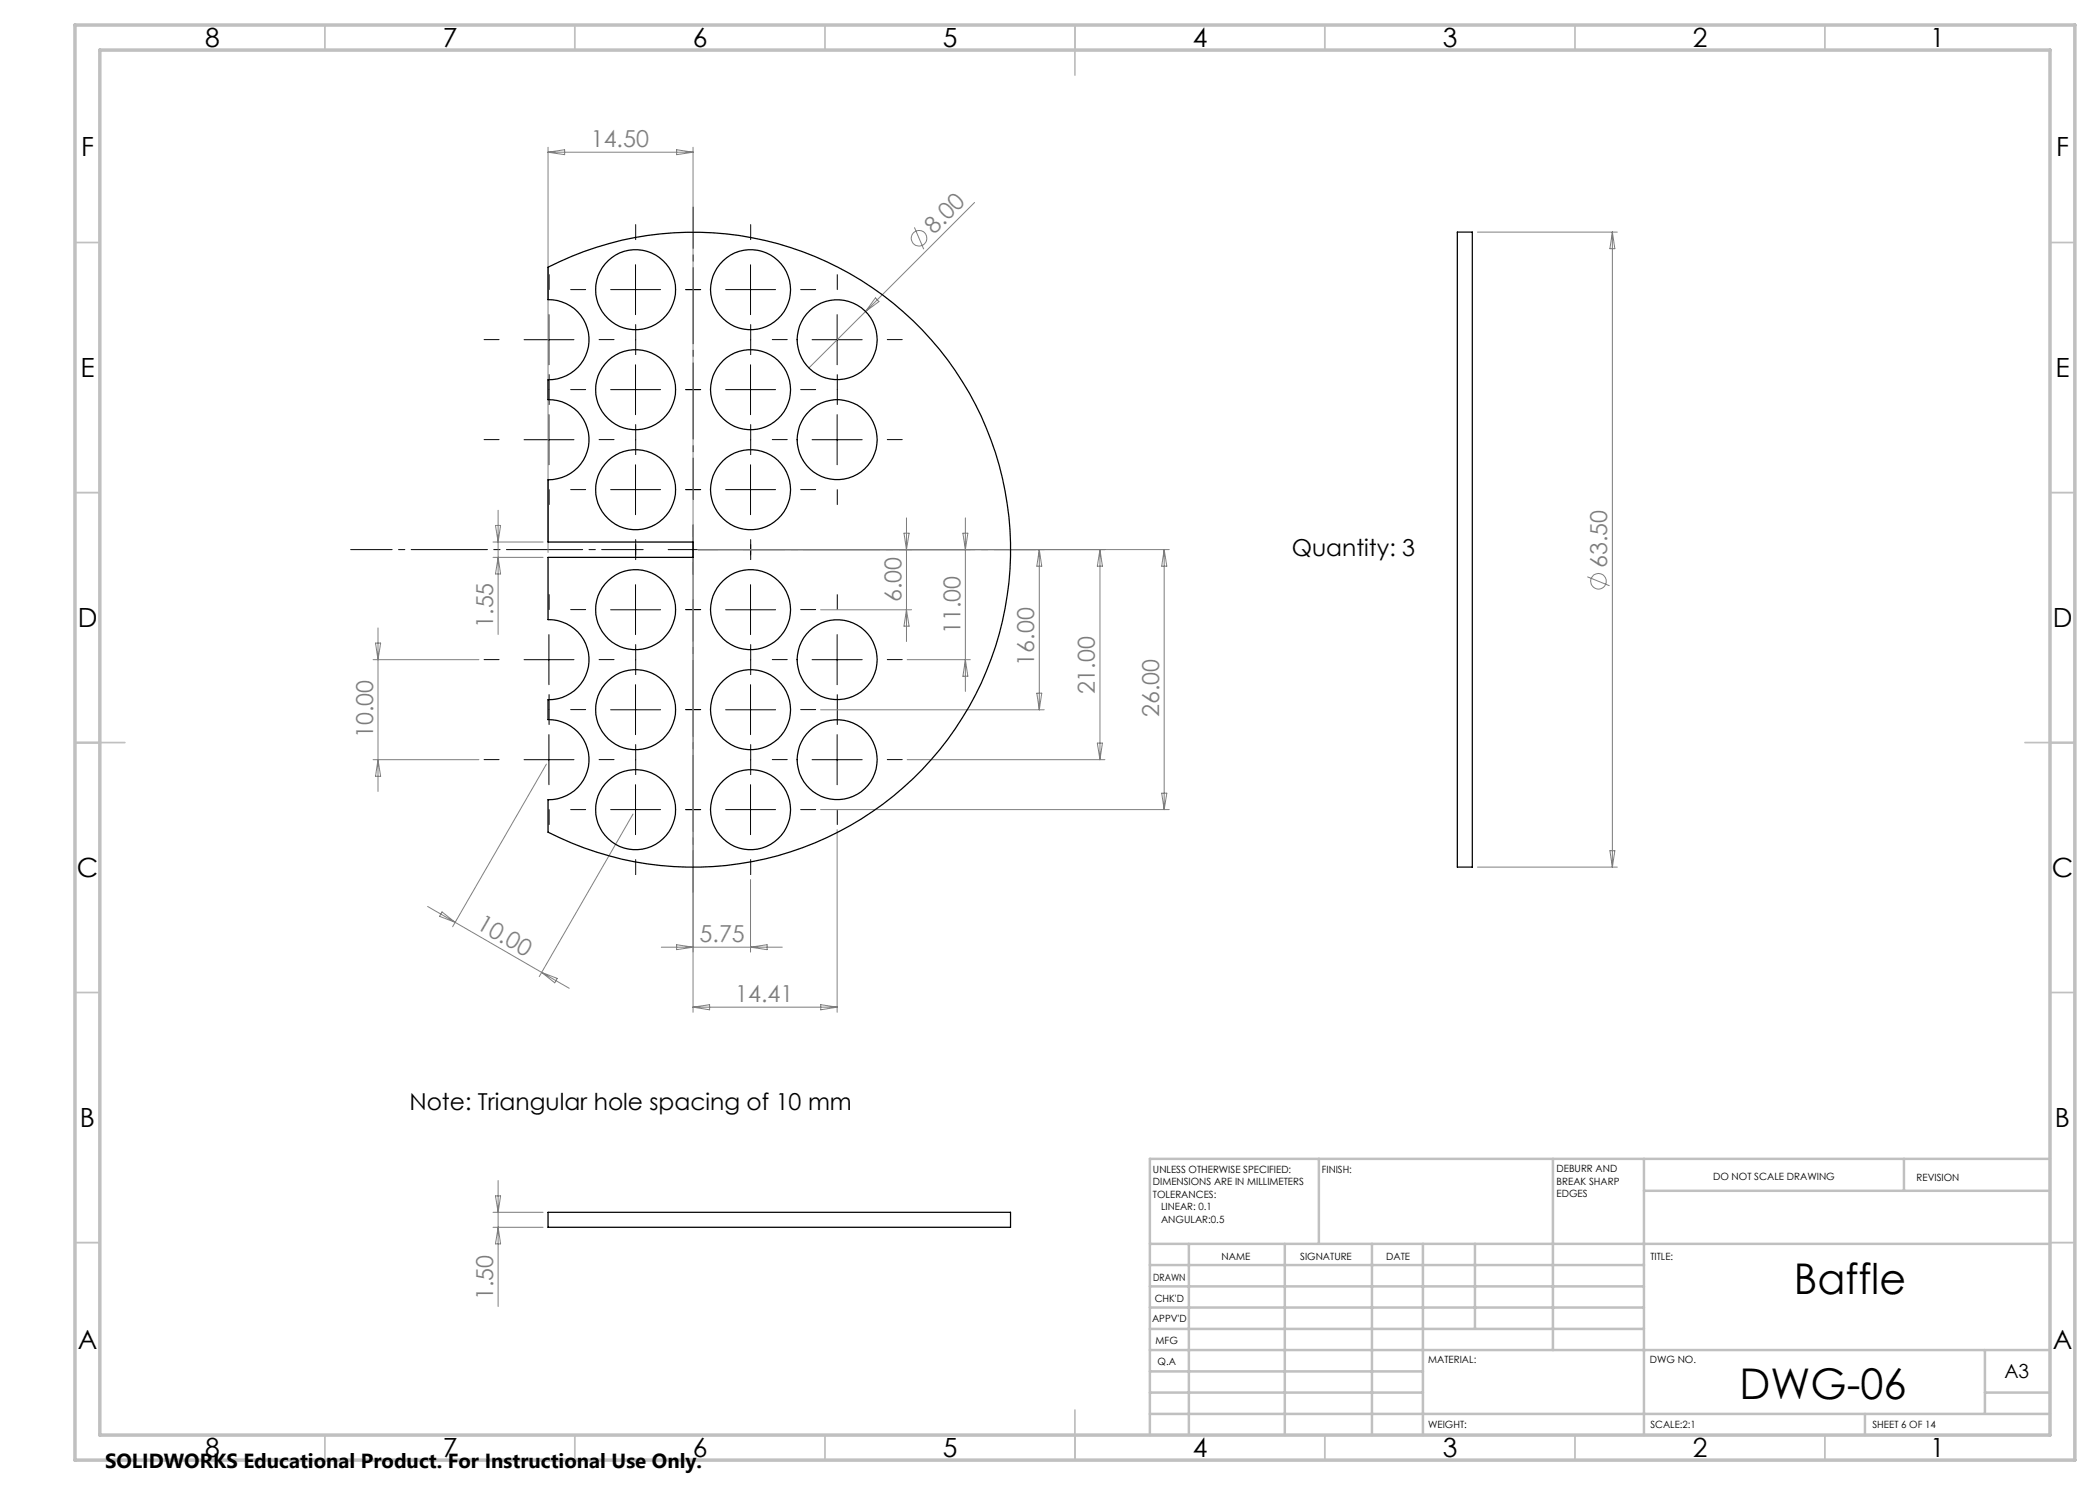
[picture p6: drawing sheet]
<svg xmlns="http://www.w3.org/2000/svg" width="420mm" height="297mm" viewBox="0 0 420 297" stroke-linecap="round" stroke-linejoin="round" font-family="sans-serif">
<g fill="none" stroke="#808080" stroke-width=".2">
<path d="M109.6 29.5v81M109.6 30.4h29M109.6 30.4l3.3-.5v1zM135.3 29.9l3.3 .5-3.3 .5zM138.6 29.5v77.9M175.1 59.6l.7 .7-2.7 2zM182.9 45.5l1.8 4.3M194.9 40.5l-33.1 33.1M295.5 46.4h28M322.5 46.4v127M322.5 46.4l.5 3.3h-1zM98.6 111.5h10"/>
<path d="M98.6 108.4h10M99.1 105.1h1l-.5 3.3zM99.6 102.1v24.8M99.6 111.5l.5 3.3h-1zM138.6 112.5v90M139.6 109.9h94.3M180.8 106.6h1l-.5 3.3zM181.3 103.6v24.7M192.6 106.6h1l-.5 3.3zM193.1 103.6v34.7M207.9 109.9v32.1M207.9 109.9l.5 3.3h-1z"/>
<path d="M220 109.9l.5 3.3h-1zM220 109.9v42M232.8 109.9l.6 3.3h-1.1zM232.8 109.9v52M317.5 115.4l4.4 1.8M74.6 131.9h21.2M75.1 128.6h1l-.5 3.3zM75.6 125.6v32.7M164.1 122h18.2M181.3 122l.5 3.2h-1zM181.4 131.9h12.7M193.1 131.9l.5 3.4h-1z"/>
<path d="M207.4 138.6h1l-.5 3.4zM74.6 151.9h21.2M75.6 151.9l.5 3.4h-1zM109.3 152.8l-18.8 32.5M164.1 142h44.7M181.4 151.9h39.6M219.5 148.6h1l-.5 3.3zM232.3 158.6h1.1l-.6 3.3zM126.6 162.8l-18.8 32.5M150.1 175.9v14.5M164.1 161.9h69.8M167.4 165.9v36.6"/>
<path d="M295.5 173.4h28M322 170.1h1l-.5 3.3zM85.5 181.3l28.3 16.4M88.4 182.4l2.6 2.1-3.1-1.2zM108.3 194.5l3.1 1.2-.5 .9zM132.3 189.4h24.2M135.3 188.9l3.3 .5-3.3 .5zM150.1 189.4l3.3-.5v1zM138.6 201.4h28.8M138.6 201.4l3.3-.5v1.1zM164.1 200.9l3.3 .5-3.3 .6zM99.1 239.2h1l-.5 3.3z"/>
<path d="M99.6 236.1v25.2M98.6 245.5h10M98.6 242.5h10M99.6 245.5l.5 3.3h-1z"/>
<circle cx="183.8" cy="47.6" r="1.56"/>
<circle cx="319.7" cy="116.2" r="1.56"/>
</g>
<g fill="none" stroke="#000" stroke-width=".2" stroke-dasharray="15.2 1.3 1.3 1.3">
<path d="M109.8 57.9v-3M117.1 57.9h-3M127.1 47.9v-3M137.1 57.9h3M140.1 57.9h-3M150.1 47.9v-3M160.1 57.9h3M167.5 57.9v-3M99.8 67.9h-3M109.8 77.9v-3M109.8 77.9v3M117.1 77.9h-3"/>
<path d="M119.8 67.9h3M127.1 67.9v-3M127.1 67.9v3M137.1 77.9h3M140.1 77.9h-3M150.1 67.9v-3M150.1 67.9v3M157.5 67.9h-3M160.1 77.9h3M167.5 77.9v3M167.5 77.9v-3M177.5 67.9h3"/>
<path d="M99.8 87.9h-3M109.8 97.9v3M117.1 97.9h-3M119.8 87.9h3M127.1 87.9v-3M127.1 87.9v3M137.1 97.9h3M140.1 97.9h-3M150.1 87.9v-3M150.1 87.9v3M157.5 87.9h-3M160.1 97.9h3"/>
<path d="M167.5 97.9v3M177.5 87.9h3M127.1 107.9v3M127.1 111.9v-3M150.1 107.9v3M150.1 111.9v-3M99.8 131.9h-3M109.8 121.9v-3M117.1 121.9h-3M119.8 131.9h3M127.1 131.9v3M127.1 131.9v-3"/>
<path d="M137.1 121.9h3M140.1 121.9h-3M150.1 131.9v3M150.1 131.9v-3M157.5 131.9h-3M160.1 121.9h3M167.5 121.9v-3M177.5 131.9h3M99.8 151.9h-3M109.8 141.9v3M109.8 141.9v-3M117.1 141.9h-3"/>
<path d="M119.8 151.9h3M127.1 151.9v3M127.1 151.9v-3M137.1 141.9h3M140.1 141.9h-3M150.1 151.9v3M150.1 151.9v-3M157.5 151.9h-3M160.1 141.9h3M167.5 141.9v-3M167.5 141.9v3M177.5 151.9h3"/>
<path d="M109.8 161.9v3M117.1 161.9h-3M127.1 171.9v3M137.1 161.9h3M140.1 161.9h-3M150.1 171.9v3M160.1 161.9h3M167.5 161.9v3"/>
</g>
<path d="M138.6 99.9v-58.5M128.6 109.9h-58.5M138.6 119.9v58.5M148.6 109.9h58.5" fill="none" stroke="#000" stroke-width=".2" stroke-dasharray="15.2 1.3 1.3 1.3" stroke-dashoffset="6.9"/>
<g fill="none" stroke="#000" stroke-width=".2">
<path d="M122.1 57.9h10M127.1 52.9v10M145.1 57.9h10M150.1 52.9v10M104.8 67.9h10M109.8 62.9v10.1M122.1 77.9h10M127.1 73v9.9M145.1 77.9h10M150.1 73v9.9M162.4 67.9h10M167.4 62.9v10.1"/>
<path d="M104.8 87.9h10M109.8 82.9v10.1M122.1 97.9h10M127.1 93v9.9M145.1 97.9h10M150.1 93v9.9M162.4 87.9h10M167.4 82.9v10.1M127.1 116.9v10M133.6 109.9h10M138.6 104.9v10M150.1 116.9v10"/>
<path d="M104.8 131.9h10M109.8 126.9v10M122.1 122h10M127.1 136.9v10M145.1 122h10M150.1 136.9v10M162.4 131.9h10M167.4 126.9v10M104.8 151.9h10M109.8 146.9v10M122.1 142h10M127.1 156.9v10"/>
<path d="M145.1 142h10M150.1 156.9v10M162.4 151.9h10M167.4 146.9v10M122.1 161.9h10M145.1 161.9h10"/>
</g>
<g fill="none" stroke="#c0c0c0" stroke-width=".35">
<path d="M65 5v5M115 5v5M165 5v5M215 5v10M265 5v5M315 5v5M365 5v5M15 48.5h5M410 48.5h5M15 98.5h5M410 98.5h5M15 148.5h10"/>
<path d="M405 148.5h10M15 198.5h5M410 198.5h5M15 248.5h5M410 248.5h5M65 287v5M115 287v5M165 287v5M215 282v10M265 287v5M315 287v5M365 287v5"/>
</g>
<g fill="none" stroke="#c0c0c0" stroke-width=".5">
<path d="M263.8 231.8v17M310.6 231.8v38.2M328.8 231.8v55.2M328.8 238.2h81.2M380.8 231.8v6.4M410 231.8h-180v55.2M230 248.8h180M230 257.3h98.8M230 253h98.8M237.8 248.8v38.2M257 248.8v38.2M274.4 248.8v38.2"/>
<path d="M284.6 248.8v38.2M295 248.8v17M230 265.8h98.8M230 261.5h98.8M230 278.5h54.6M230 274.3h54.6M230 270h180M397 278.5h13M397 270v12.8M230 282.8h180M373 282.8v4.2"/>
</g>
<path d="M15 5h400v287h-400zM20 10h390v277h-390z" fill="none" stroke="#c0c0c0" stroke-width=".7"/>
<g fill="none" stroke="#000" stroke-width=".25">
<path d="M109.6 53.4a63.5 63.5 0 0 1 92.5 56.5 63.5 63.5 0 0 1-92.5 56.5v-6.5a8 8 0 0 0 8.2-8 8 8 0 0 0-8.2-8v-4a8 8 0 0 0 8.2-8 8 8 0 0 0-8.2-8v-12.4h29v-3.1h-29v-12.4a8 8 0 0 0 8.2-8.1 8 8 0 0 0-8.2-8v-4a8 8 0 0 0 8.2-8 8 8 0 0 0-8.2-8zM291.5 46.4h3v127h-3zM109.6 242.5h92.5v3h-92.5z"/>
<circle cx="127.1" cy="57.9" r="8"/>
<circle cx="150.1" cy="57.9" r="8"/>
<circle cx="127.1" cy="77.9" r="8"/>
<circle cx="150.1" cy="77.9" r="8"/>
<circle cx="167.4" cy="67.9" r="8"/>
<circle cx="127.1" cy="97.9" r="8"/>
<circle cx="150.1" cy="97.9" r="8"/>
<circle cx="167.4" cy="87.9" r="8"/>
<circle cx="127.1" cy="121.9" r="8"/>
<circle cx="150.1" cy="121.9" r="8"/>
<circle cx="167.4" cy="131.9" r="8"/>
<circle cx="127.1" cy="141.9" r="8"/>
<circle cx="150.1" cy="141.9" r="8"/>
<circle cx="167.4" cy="151.9" r="8"/>
<circle cx="127.1" cy="161.9" r="8"/>
<circle cx="150.1" cy="161.9" r="8"/>
</g>
<g font-size="8.5">
<text x="358.8" y="258.8">Baffle</text>
<text x="347.9" y="279.7">DWG-06</text>
</g>
<g font-size="5.3">
<text x="41" y="9.5">8</text>
<text x="88.5" y="9.5">7</text>
<text x="138.5" y="9.5">6</text>
<text x="188.5" y="9.5">5</text>
<text x="238.5" y="9.5">4</text>
<text x="288.5" y="9.5">3</text>
<text x="338.5" y="9.5">2</text>
<text x="386" y="9.5">1</text>
<text x="16.2" y="31.3">F</text>
<text x="411.2" y="31.3">F</text>
<text x="16.1" y="75.5">E</text>
<text x="411.1" y="75.5">E</text>
<text x="15.5" y="125.5">D</text>
<text x="410.5" y="125.5">D</text>
<text x="15.4" y="175.5">C</text>
<text x="410.4" y="175.5">C</text>
<text x="16" y="225.5">B</text>
<text x="411" y="225.5">B</text>
<text x="15.5" y="269.8">A</text>
<text x="410.5" y="269.8">A</text>
<text x="41" y="291.5">8</text>
<text x="88.5" y="291.5">7</text>
<text x="138.5" y="291.5">6</text>
<text x="188.5" y="291.5">5</text>
<text x="238.5" y="291.5">4</text>
<text x="288.5" y="291.5">3</text>
<text x="338.5" y="291.5">2</text>
<text x="386" y="291.5">1</text>
</g>
<g font-size="4.7" fill="#808080">
<text x="118.2" y="29.4">14.50</text>
<text x="186.9" y="47" transform="rotate(-45 186.9 47)">8.00</text>
<text x="321.4" y="113.7" transform="rotate(-90 321.4 113.7)">63.50</text>
<text x="98.6" y="125.6" transform="rotate(-90 98.6 125.6)">1.55</text>
<text x="180.3" y="120.4" transform="rotate(-90 180.3 120.4)">6.00</text>
<text x="192.1" y="126.9" transform="rotate(-90 192.1 126.9)">11.00</text>
<text x="206.9" y="133.1" transform="rotate(-90 206.9 133.1)">16.00</text>
<text x="219" y="138.9" transform="rotate(-90 219 138.9)">21.00</text>
<text x="231.9" y="143.5" transform="rotate(-90 231.9 143.5)">26.00</text>
<text x="74.6" y="147.7" transform="rotate(-90 74.6 147.7)">10.00</text>
<text x="95.1" y="185.6" transform="rotate(30 95.1 185.6)">10.00</text>
<text x="139.9" y="188.4">5.75</text>
<text x="147" y="200.4">14.41</text>
<text x="98.6" y="260" transform="rotate(-90 98.6 260)">1.50</text>
</g>
<g font-size="4.7">
<text x="258.3" y="111.2">Quantity: 3</text>
<text x="81.9" y="222">Note: Triangular hole spacing of 10 mm</text>
</g>
<text font-size="4.1" x="21" y="293.7">SOLIDWORKS Educational Product. For Instructional Use Only.</text>
<text font-size="3.9" x="400.9" y="275.5">A3</text>
<g font-size="2">
<text x="230.6" y="234.6">UNLESS OTHERWISE SPECIFIED:</text>
<text x="230.6" y="237.1">DIMENSIONS ARE IN MILLIMETERS</text>
<text x="230.6" y="239.6">TOLERANCES:</text>
<text x="264.4" y="234.6">FINISH:</text>
<text x="311.3" y="234.5">DEBURR AND</text>
<text x="311.3" y="237">BREAK SHARP</text>
<text x="311.3" y="239.5">EDGES</text>
<text x="342.6" y="236">DO NOT SCALE DRAWING</text>
<text x="383.3" y="236.2">REVISION</text>
<text x="232.2" y="242.1">LINEAR: 0.1</text>
<text x="232.2" y="244.6">ANGULAR:0.5</text>
<text x="244.3" y="252">NAME</text>
<text x="260" y="251.9">SIGNATURE</text>
<text x="277.2" y="251.9">DATE</text>
<text x="330.1" y="251.9">TITLE:</text>
<text x="230.6" y="256.1">DRAWN</text>
<text x="230.9" y="260.3">CHK'D</text>
<text x="230.4" y="264.4">APPV'D</text>
<text x="231.1" y="268.8">MFG</text>
<text x="231.5" y="273">Q.A</text>
<text x="285.6" y="272.5">MATERIAL:</text>
<text x="330" y="272.5">DWG NO.</text>
<text x="285.6" y="285.5">WEIGHT:</text>
<text x="330.1" y="285.6">SCALE:2:1</text>
<text x="374.5" y="285.6">SHEET 6 OF 14</text>
</g>
</svg>
